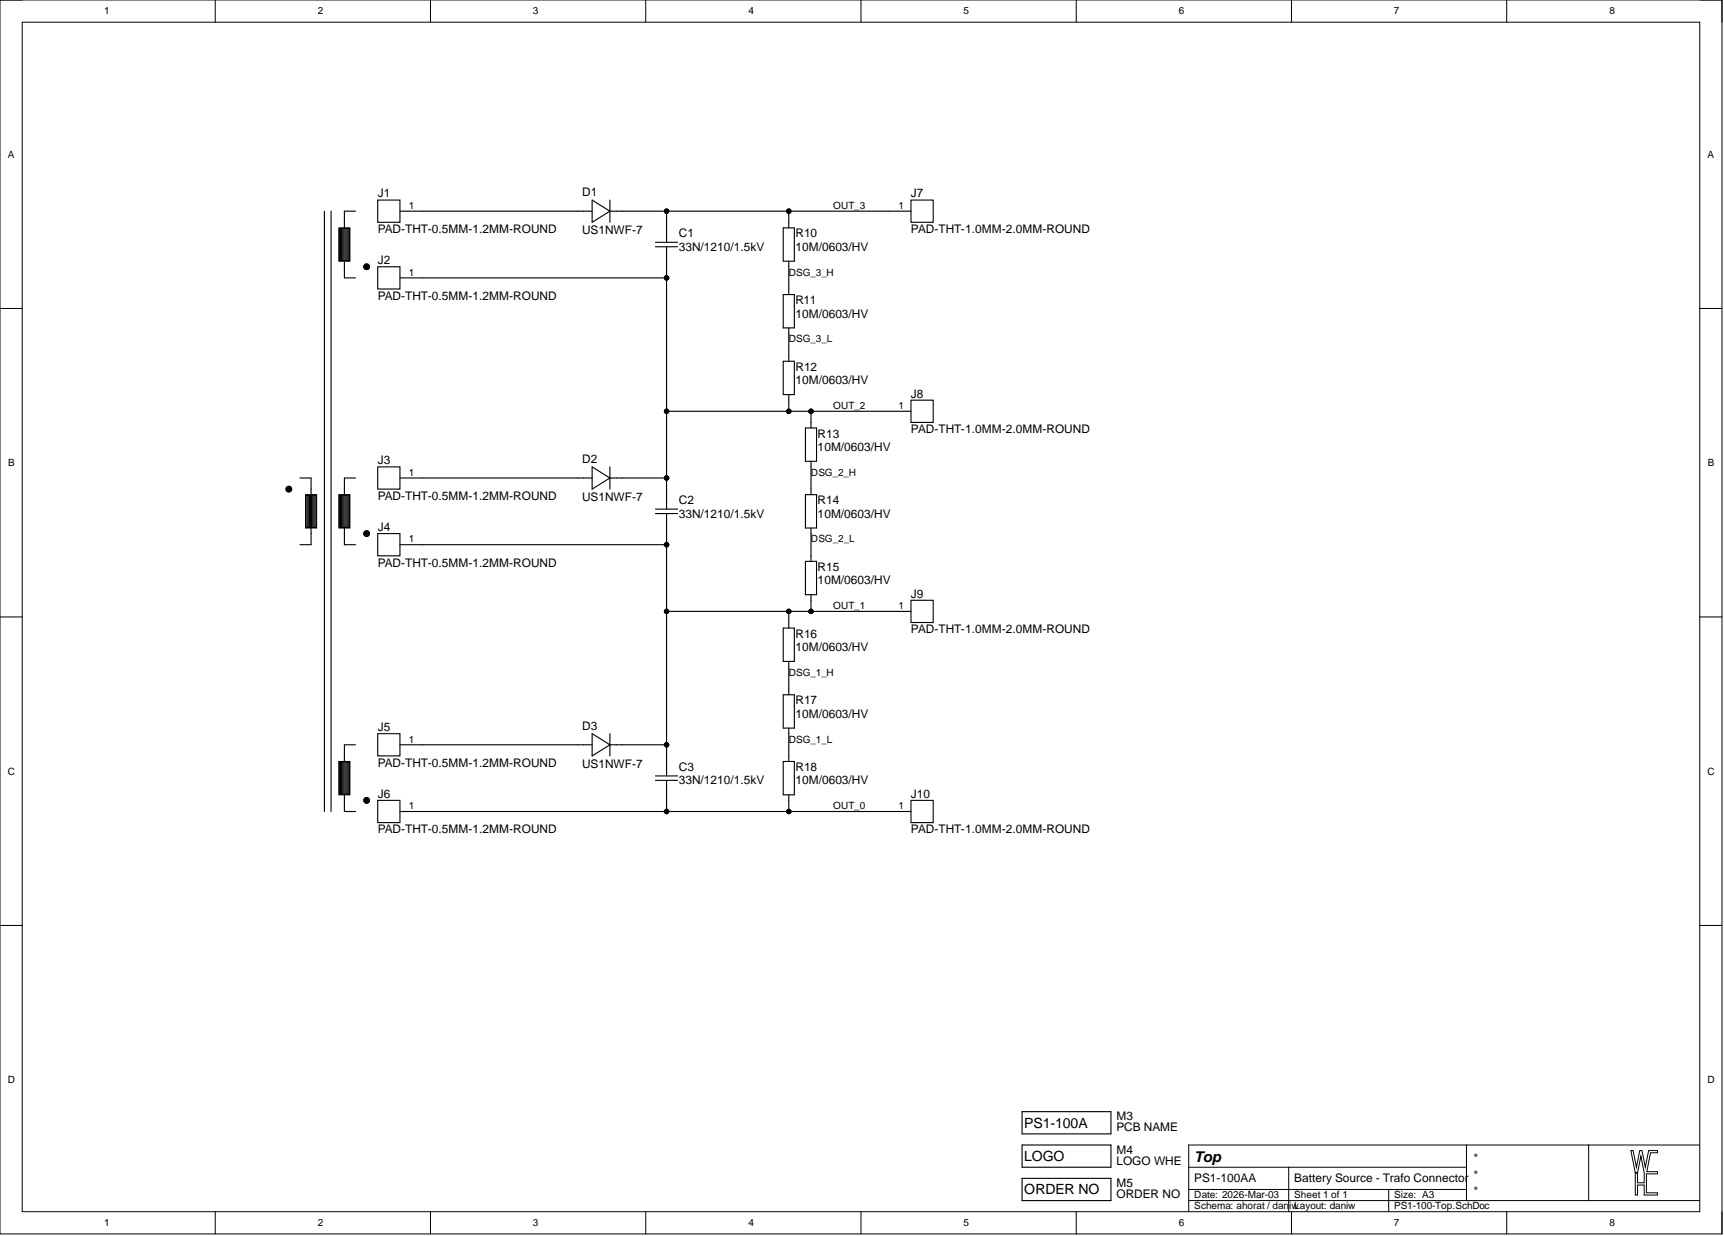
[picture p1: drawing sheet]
<svg xmlns="http://www.w3.org/2000/svg" width="393mm" height="282mm" viewBox="0 0 393 282" stroke-linecap="round" stroke-linejoin="round" font-family="sans-serif">
<g fill="none" stroke="#000" stroke-width=".23">
<path d="M0 0h392.9v281.4h-392.9zM0 0h5.1M49.1 0v5.1M98.2 0v5.1M147.3 0v5.1M196.4 0v5.1M245.6 0v5.1M294.7 0v5.1M343.8 0v5.1M387.8 0h5.1v5.1M5.1 5.1h382.7v271.2h-382.7zM0 70.3h5.1"/>
<path d="M387.8 70.3h5.1M0 140.7h5.1M387.8 140.7h5.1M0 211h5.1M387.8 211h5.1M49.1 276.3v5.1M98.2 276.3v5.1M147.3 276.3v5.1M196.4 276.3v5.1M245.6 276.3v5.1M271.2 266.2h63.4M271.2 273.8h116.6"/>
<path d="M271.2 271.3h63.4M294 266.2v10.1M294.7 276.3v5.1M316.8 271.3v5M334.6 261.1v12.7M343.8 276.3v5.1M362.5 261.1v12.7M387.8 261.1h-116.6v15.2M392.9 276.3v5.1"/>
</g>
<path d="M372.1 262.4h.5l.8 3.8 .7-3.8h.5l.8 3.8 .8-3.8h2v.5h-1.6l-.9 4.3h2.5v.5h-2.6v4.3h2.6v.5h-3.1v-2.3h-1.5v2.3h-.5v-5h.5v2.2h1.5v-2.2l-.7-3.8-.8 3.8h-.5z" fill-rule="evenodd" fill="#fff"/>
<path d="M372.1 262.4h.5l.8 3.8 .7-3.8h.5l.8 3.8 .8-3.8h2v.5h-1.6l-.9 4.3h2.5v.5h-2.6v4.3h2.6v.5h-3.1v-2.3h-1.5v2.3h-.5v-5h.5v2.2h1.5v-2.2l-.7-3.8-.8 3.8h-.5z" fill="none" stroke="#000" stroke-width=".23"/>
<path d="M86.2 45.6h5.1v5.1h-5.1z" fill-rule="evenodd" fill="#fff"/>
<path d="M86.2 45.6h5.1v5.1h-5.1zM91.3 48.2h5" fill="none" stroke="#000" stroke-width=".25"/>
<path d="M86.2 60.8h5.1v5.1h-5.1z" fill-rule="evenodd" fill="#fff"/>
<g fill="none" stroke="#000" stroke-width=".25">
<path d="M131.8 48.2h3.3M135.1 45.6l4.1 2.6-4.1 2.5zM139.2 48.2h2.7M139.2 45.6v5.1M149.5 55.3h5.1M149.5 56.3h5.1M152.1 50.7v4.6M152.1 56.3v4.5M86.2 60.8h5.1v5.1h-5.1zM91.3 63.4h5M131.8 109h3.3M135.1 106.5l4.1 2.5-4.1 2.5z"/>
<path d="M139.2 106.5v5M139.2 109h2.7M149.5 116.1h5.1M149.5 117.1h5.1M152.1 111.5v4.6M152.1 117.1v4.6M131.8 169.9h3.3M135.1 167.3l4.1 2.6-4.1 2.5zM139.2 167.3v5.1M139.2 169.9h2.7M149.5 176.9h5.1M149.5 178h5.1"/>
<path d="M152.1 172.4v4.5M152.1 178v4.5M233.2 253.5h20.3v5.1h-20.3zM233.2 261.1h20.3v5.1h-20.3zM233.2 268.7h20.3v5.1h-20.3z"/>
</g>
<path d="M86.2 106.5h5.1v5h-5.1z" fill-rule="evenodd" fill="#fff"/>
<path d="M86.2 106.5h5.1v5h-5.1zM91.3 109h5" fill="none" stroke="#000" stroke-width=".25"/>
<path d="M86.2 121.7h5.1v5.1h-5.1z" fill-rule="evenodd" fill="#fff"/>
<path d="M86.2 121.7h5.1v5.1h-5.1zM91.3 124.2h5" fill="none" stroke="#000" stroke-width=".25"/>
<path d="M86.2 167.3h5.1v5.1h-5.1z" fill-rule="evenodd" fill="#fff"/>
<path d="M86.2 167.3h5.1v5.1h-5.1zM91.3 169.9h5" fill="none" stroke="#000" stroke-width=".25"/>
<path d="M86.2 182.5h5.1v5.1h-5.1z" fill-rule="evenodd" fill="#fff"/>
<path d="M86.2 182.5h5.1v5.1h-5.1zM91.3 185.1h5" fill="none" stroke="#000" stroke-width=".25"/>
<path d="M207.8 45.6h5.1v5.1h-5.1z" fill-rule="evenodd" fill="#fff"/>
<path d="M202.8 48.2h5M207.8 45.6h5.1v5.1h-5.1z" fill="none" stroke="#000" stroke-width=".25"/>
<path d="M207.8 91.3h5.1v5h-5.1z" fill-rule="evenodd" fill="#fff"/>
<path d="M202.8 93.8h5M207.8 91.3h5.1v5h-5.1z" fill="none" stroke="#000" stroke-width=".25"/>
<path d="M207.8 136.9h5.1v5.1h-5.1z" fill-rule="evenodd" fill="#fff"/>
<path d="M202.8 139.4h5M207.8 136.9h5.1v5.1h-5.1z" fill="none" stroke="#000" stroke-width=".25"/>
<path d="M207.8 182.5h5.1v5.1h-5.1z" fill-rule="evenodd" fill="#fff"/>
<g fill="none" stroke="#000" stroke-width=".25">
<path d="M78.6 50.7v1.3M78.6 59.6v1.2M178.7 52h2.5v7.6h-2.5zM180 50.7v1.3M180 59.6v1.2M178.7 67.2h2.5v7.6h-2.5zM180 65.9v1.3M180 74.8v1.2M178.7 82.4h2.5v7.6h-2.5zM180 81.1v1.3M180 90v1.3M183.8 97.6h2.5v7.6h-2.5z"/>
<path d="M185 96.3v1.3M183.8 112.8h2.5v7.6h-2.5zM185 105.2v1.3M185 111.5v1.3M183.8 128h2.5v7.6h-2.5zM185 120.4v1.3M185 126.8v1.2M185 135.6v1.3M178.7 143.2h2.5v7.6h-2.5zM178.7 158.4h2.5v7.6h-2.5zM180 142v1.2M180 150.8v1.3"/>
<path d="M180 157.2v1.2M178.7 173.7h2.5v7.6h-2.5zM180 166v1.3M180 172.4v1.3M180 181.3v1.2M202.8 185.1h5M207.8 182.5h5.1v5.1h-5.1z"/>
</g>
<g fill="none" stroke="#000" stroke-width=".76">
<circle cx="83.6" cy="60.8" r=".38"/>
<circle cx="83.6" cy="121.7" r=".38"/>
<circle cx="83.6" cy="182.5" r=".38"/>
</g>
<path d="M77.3 52h2.5v7.6h-2.5z" fill-rule="evenodd" fill="#fff"/>
<path d="M77.3 52h2.5v7.6h-2.5z" fill="none" stroke="#000" stroke-width=".23"/>
<g fill="none" stroke="#000" stroke-width=".25">
<path d="M77.4 52.1h2.3v7.3h-2.3zM77.7 52.1v7.3M77.9 52.1v7.3M78.2 52.1v7.3M78.4 52.1v7.3M78.7 52.1v7.3M79 52.1v7.3M79.2 52.1v7.3M79.5 52.1v7.3M81.1 48.2h-2.5v2.5M78.6 60.8v2.6h2.5M78.6 111.5v1.3"/>
<path d="M78.6 120.4v1.3"/>
</g>
<path d="M77.3 112.8h2.5v7.6h-2.5z" fill-rule="evenodd" fill="#fff"/>
<path d="M77.3 112.8h2.5v7.6h-2.5z" fill="none" stroke="#000" stroke-width=".23"/>
<g fill="none" stroke="#000" stroke-width=".25">
<path d="M77.4 112.9h2.3v7.4h-2.3zM77.7 112.9v7.4M77.9 112.9v7.4M78.2 112.9v7.4M78.4 112.9v7.4M78.7 112.9v7.4M79 112.9v7.4M79.2 112.9v7.4M79.5 112.9v7.4M81.1 109h-2.5v2.5M78.6 121.7v2.5h2.5M78.6 172.4v1.3"/>
<path d="M78.6 181.3v1.2"/>
</g>
<path d="M77.3 173.7h2.5v7.6h-2.5z" fill-rule="evenodd" fill="#fff"/>
<path d="M77.3 173.7h2.5v7.6h-2.5z" fill="none" stroke="#000" stroke-width=".23"/>
<g fill="none" stroke="#000" stroke-width=".25">
<path d="M71 111.5v1.3M71 120.4v1.3M77.4 173.8h2.3v7.3h-2.3zM77.7 173.8v7.3M77.9 173.8v7.3M78.2 173.8v7.3M78.4 173.8v7.3M78.7 173.8v7.3M79 173.8v7.3M79.2 173.8v7.3M79.5 173.8v7.3M81.1 169.9h-2.5v2.5"/>
<path d="M78.6 182.5v2.6h2.5"/>
</g>
<path d="M69.7 112.8h2.5v7.6h-2.5z" fill-rule="evenodd" fill="#fff"/>
<g fill="none" stroke="#000" stroke-width=".23">
<path d="M69.7 112.8h2.5v7.6h-2.5z"/>
<circle cx="152.1" cy="48.2" r=".51"/>
<circle cx="180" cy="48.2" r=".51"/>
<circle cx="152.1" cy="63.4" r=".51"/>
<circle cx="152.1" cy="93.8" r=".51"/>
<circle cx="180" cy="93.8" r=".51"/>
<circle cx="185" cy="93.8" r=".51"/>
<circle cx="152.1" cy="109" r=".51"/>
<circle cx="152.1" cy="139.4" r=".51"/>
<circle cx="152.1" cy="124.2" r=".51"/>
<circle cx="180" cy="139.4" r=".51"/>
<circle cx="185" cy="139.4" r=".51"/>
<circle cx="152.1" cy="169.9" r=".51"/>
<circle cx="152.1" cy="185.1" r=".51"/>
<circle cx="180" cy="185.1" r=".51"/>
</g>
<g fill="none" stroke="#000" stroke-width=".25">
<path d="M74 48.2v136.9M75.5 48.2v136.9M96.3 48.2h35.5M141.9 48.2h10.2v2.5M152.1 48.2h50.7M180 48.2v2.5M96.3 63.4h55.8M152.1 60.8v50.7M180 60.8v5.1M180 76v5.1M152.1 93.8h50.7M180 91.3v2.5"/>
<path d="M185 93.8v2.5M68.4 109h2.6v2.5M69.8 112.9h2.3v7.4h-2.3zM70.1 112.9v7.4M70.3 112.9v7.4M70.6 112.9v7.4M70.8 112.9v7.4M71.1 112.9v7.4M71.4 112.9v7.4M71.6 112.9v7.4M71.9 112.9v7.4M96.3 109h35.5"/>
<path d="M141.9 109h10.2M185 106.5v5M71 121.7v2.5h-2.6M96.3 124.2h55.8M152.1 121.7v50.7M152.1 139.4h50.7M180 139.4v2.6M185 121.7v5.1M185 136.9v2.5M180 152.1v5.1M96.3 169.9h35.5M141.9 169.9h10.2"/>
<path d="M180 167.3v5.1M152.1 182.5v2.6h-55.8M152.1 185.1h50.7M180 182.5v2.6"/>
</g>
<circle cx="65.9" cy="111.5" r=".38" fill="none" stroke="#000" stroke-width=".76"/>
<g fill="#000">
<circle cx="152.1" cy="48.2" r=".51"/>
<circle cx="180" cy="48.2" r=".51"/>
<circle cx="152.1" cy="63.4" r=".51"/>
<circle cx="152.1" cy="93.8" r=".51"/>
<circle cx="180" cy="93.8" r=".51"/>
<circle cx="185" cy="93.8" r=".51"/>
<circle cx="152.1" cy="109" r=".51"/>
<circle cx="152.1" cy="139.4" r=".51"/>
<circle cx="152.1" cy="124.2" r=".51"/>
<circle cx="180" cy="139.4" r=".51"/>
<circle cx="185" cy="139.4" r=".51"/>
<circle cx="152.1" cy="169.9" r=".51"/>
<circle cx="152.1" cy="185.1" r=".51"/>
<circle cx="180" cy="185.1" r=".51"/>
</g>
<text font-size="3.4" x="272.5" y="264.9">Top</text>
<g font-size="3.2">
<text x="233.7" y="257.1">PS1-100A</text>
<text x="233.7" y="264.8">LOGO</text>
<text x="233.7" y="272.4">ORDER NO</text>
</g>
<g font-size="2.7">
<text x="86.2" y="45">J1</text>
<text x="132.8" y="44.8">D1</text>
<text x="207.8" y="45">J7</text>
<text x="86.2" y="53.1">PAD-THT-0.5MM-1.2MM-ROUND</text>
<text x="132.8" y="53.4">US1NWF-7</text>
<text x="207.8" y="53.1">PAD-THT-1.0MM-2.0MM-ROUND</text>
<text x="154.9" y="54.2">C1</text>
<text x="154.9" y="57.2">33N/1210/1.5kV</text>
<text x="181.5" y="54.2">R10</text>
<text x="181.5" y="57.2">10M/0603/HV</text>
<text x="86.2" y="60.2">J2</text>
<text x="86.2" y="68.4">PAD-THT-0.5MM-1.2MM-ROUND</text>
<text x="181.5" y="69.4">R11</text>
<text x="181.5" y="72.4">10M/0603/HV</text>
<text x="181.5" y="84.6">R12</text>
<text x="181.5" y="87.6">10M/0603/HV</text>
<text x="207.8" y="90.7">J8</text>
<text x="186.6" y="99.8">R13</text>
<text x="207.8" y="98.8">PAD-THT-1.0MM-2.0MM-ROUND</text>
<text x="86.2" y="105.9">J3</text>
<text x="132.8" y="105.6">D2</text>
<text x="186.6" y="102.8">10M/0603/HV</text>
<text x="86.2" y="114">PAD-THT-0.5MM-1.2MM-ROUND</text>
<text x="132.8" y="114.2">US1NWF-7</text>
<text x="154.9" y="115">C2</text>
<text x="154.9" y="118">33N/1210/1.5kV</text>
<text x="186.6" y="115">R14</text>
<text x="186.6" y="118">10M/0603/HV</text>
<text x="86.2" y="121.1">J4</text>
<text x="86.2" y="129.2">PAD-THT-0.5MM-1.2MM-ROUND</text>
<text x="186.6" y="130.2">R15</text>
<text x="186.6" y="133.3">10M/0603/HV</text>
<text x="207.8" y="136.3">J9</text>
<text x="181.5" y="145.4">R16</text>
<text x="181.5" y="148.5">10M/0603/HV</text>
<text x="207.8" y="144.4">PAD-THT-1.0MM-2.0MM-ROUND</text>
<text x="181.5" y="160.6">R17</text>
<text x="86.2" y="166.7">J5</text>
<text x="132.8" y="166.5">D3</text>
<text x="181.5" y="163.7">10M/0603/HV</text>
<text x="86.2" y="174.8">PAD-THT-0.5MM-1.2MM-ROUND</text>
<text x="132.8" y="175.1">US1NWF-7</text>
<text x="154.9" y="175.9">C3</text>
<text x="154.9" y="178.9">33N/1210/1.5kV</text>
<text x="181.5" y="175.9">R18</text>
<text x="181.5" y="178.9">10M/0603/HV</text>
<text x="86.2" y="181.9">J6</text>
<text x="207.8" y="181.9">J10</text>
<text x="86.2" y="190">PAD-THT-0.5MM-1.2MM-ROUND</text>
<text x="207.8" y="190">PAD-THT-1.0MM-2.0MM-ROUND</text>
<text x="254.7" y="255.5">M3</text>
<text x="254.7" y="258">PCB NAME</text>
<text x="254.7" y="263.1">M4</text>
<text x="254.7" y="265.6">LOGO WHE</text>
<text x="272.5" y="269.7">PS1-100AA</text>
<text x="295.3" y="269.7">Battery Source - Trafo Connector</text>
<text x="335.9" y="265">*</text>
<text x="335.9" y="268.8">*</text>
<text x="254.7" y="270.7">M5</text>
<text x="254.7" y="273.2">ORDER NO</text>
<text x="335.9" y="272.6">*</text>
</g>
<g font-size="2.3">
<text x="23.7" y="3.3">1</text>
<text x="72.5" y="3.3">2</text>
<text x="121.6" y="3.3">3</text>
<text x="170.8" y="3.3">4</text>
<text x="219.8" y="3.3">5</text>
<text x="268.9" y="3.3">6</text>
<text x="318" y="3.3">7</text>
<text x="367.2" y="3.3">8</text>
<text x="1.8" y="36">A</text>
<text x="389.6" y="36">A</text>
<text x="93.3" y="47.7">1</text>
<text x="190.1" y="47.7">OUT_3</text>
<text x="205" y="47.7">1</text>
<text x="93.3" y="62.9">1</text>
<text x="180" y="62.9">DSG_3_H</text>
<text x="180" y="78.1">DSG_3_L</text>
<text x="190.1" y="93.3">OUT_2</text>
<text x="205" y="93.3">1</text>
<text x="1.9" y="106.3">B</text>
<text x="389.7" y="106.3">B</text>
<text x="93.3" y="108.5">1</text>
<text x="185" y="108.5">DSG_2_H</text>
<text x="93.3" y="123.7">1</text>
<text x="185" y="123.7">DSG_2_L</text>
<text x="190.1" y="138.9">OUT_1</text>
<text x="205" y="138.9">1</text>
<text x="180" y="154.1">DSG_1_H</text>
<text x="93.3" y="169.3">1</text>
<text x="180" y="169.3">DSG_1_L</text>
<text x="1.8" y="176.7">C</text>
<text x="389.6" y="176.7">C</text>
<text x="93.3" y="184.6">1</text>
<text x="190.1" y="184.6">OUT_0</text>
<text x="205" y="184.6">1</text>
<text x="1.8" y="247">D</text>
<text x="389.6" y="247">D</text>
<text x="272.5" y="273.3">Date: 2026-Mar-03</text>
<text x="272.5" y="275.8">Schema: ahorat / daniwLayout: daniw</text>
<text x="295.3" y="273.3">Sheet 1 of 1</text>
<text x="318.1" y="275.8">PS1-100-Top.SchDoc</text>
<text x="318.1" y="273.3">Size: A3</text>
<text x="23.7" y="279.6">1</text>
<text x="72.5" y="279.6">2</text>
<text x="121.6" y="279.6">3</text>
<text x="170.8" y="279.6">4</text>
<text x="219.8" y="279.6">5</text>
<text x="268.9" y="279.6">6</text>
<text x="318" y="279.6">7</text>
<text x="367.2" y="279.6">8</text>
</g>
</svg>
